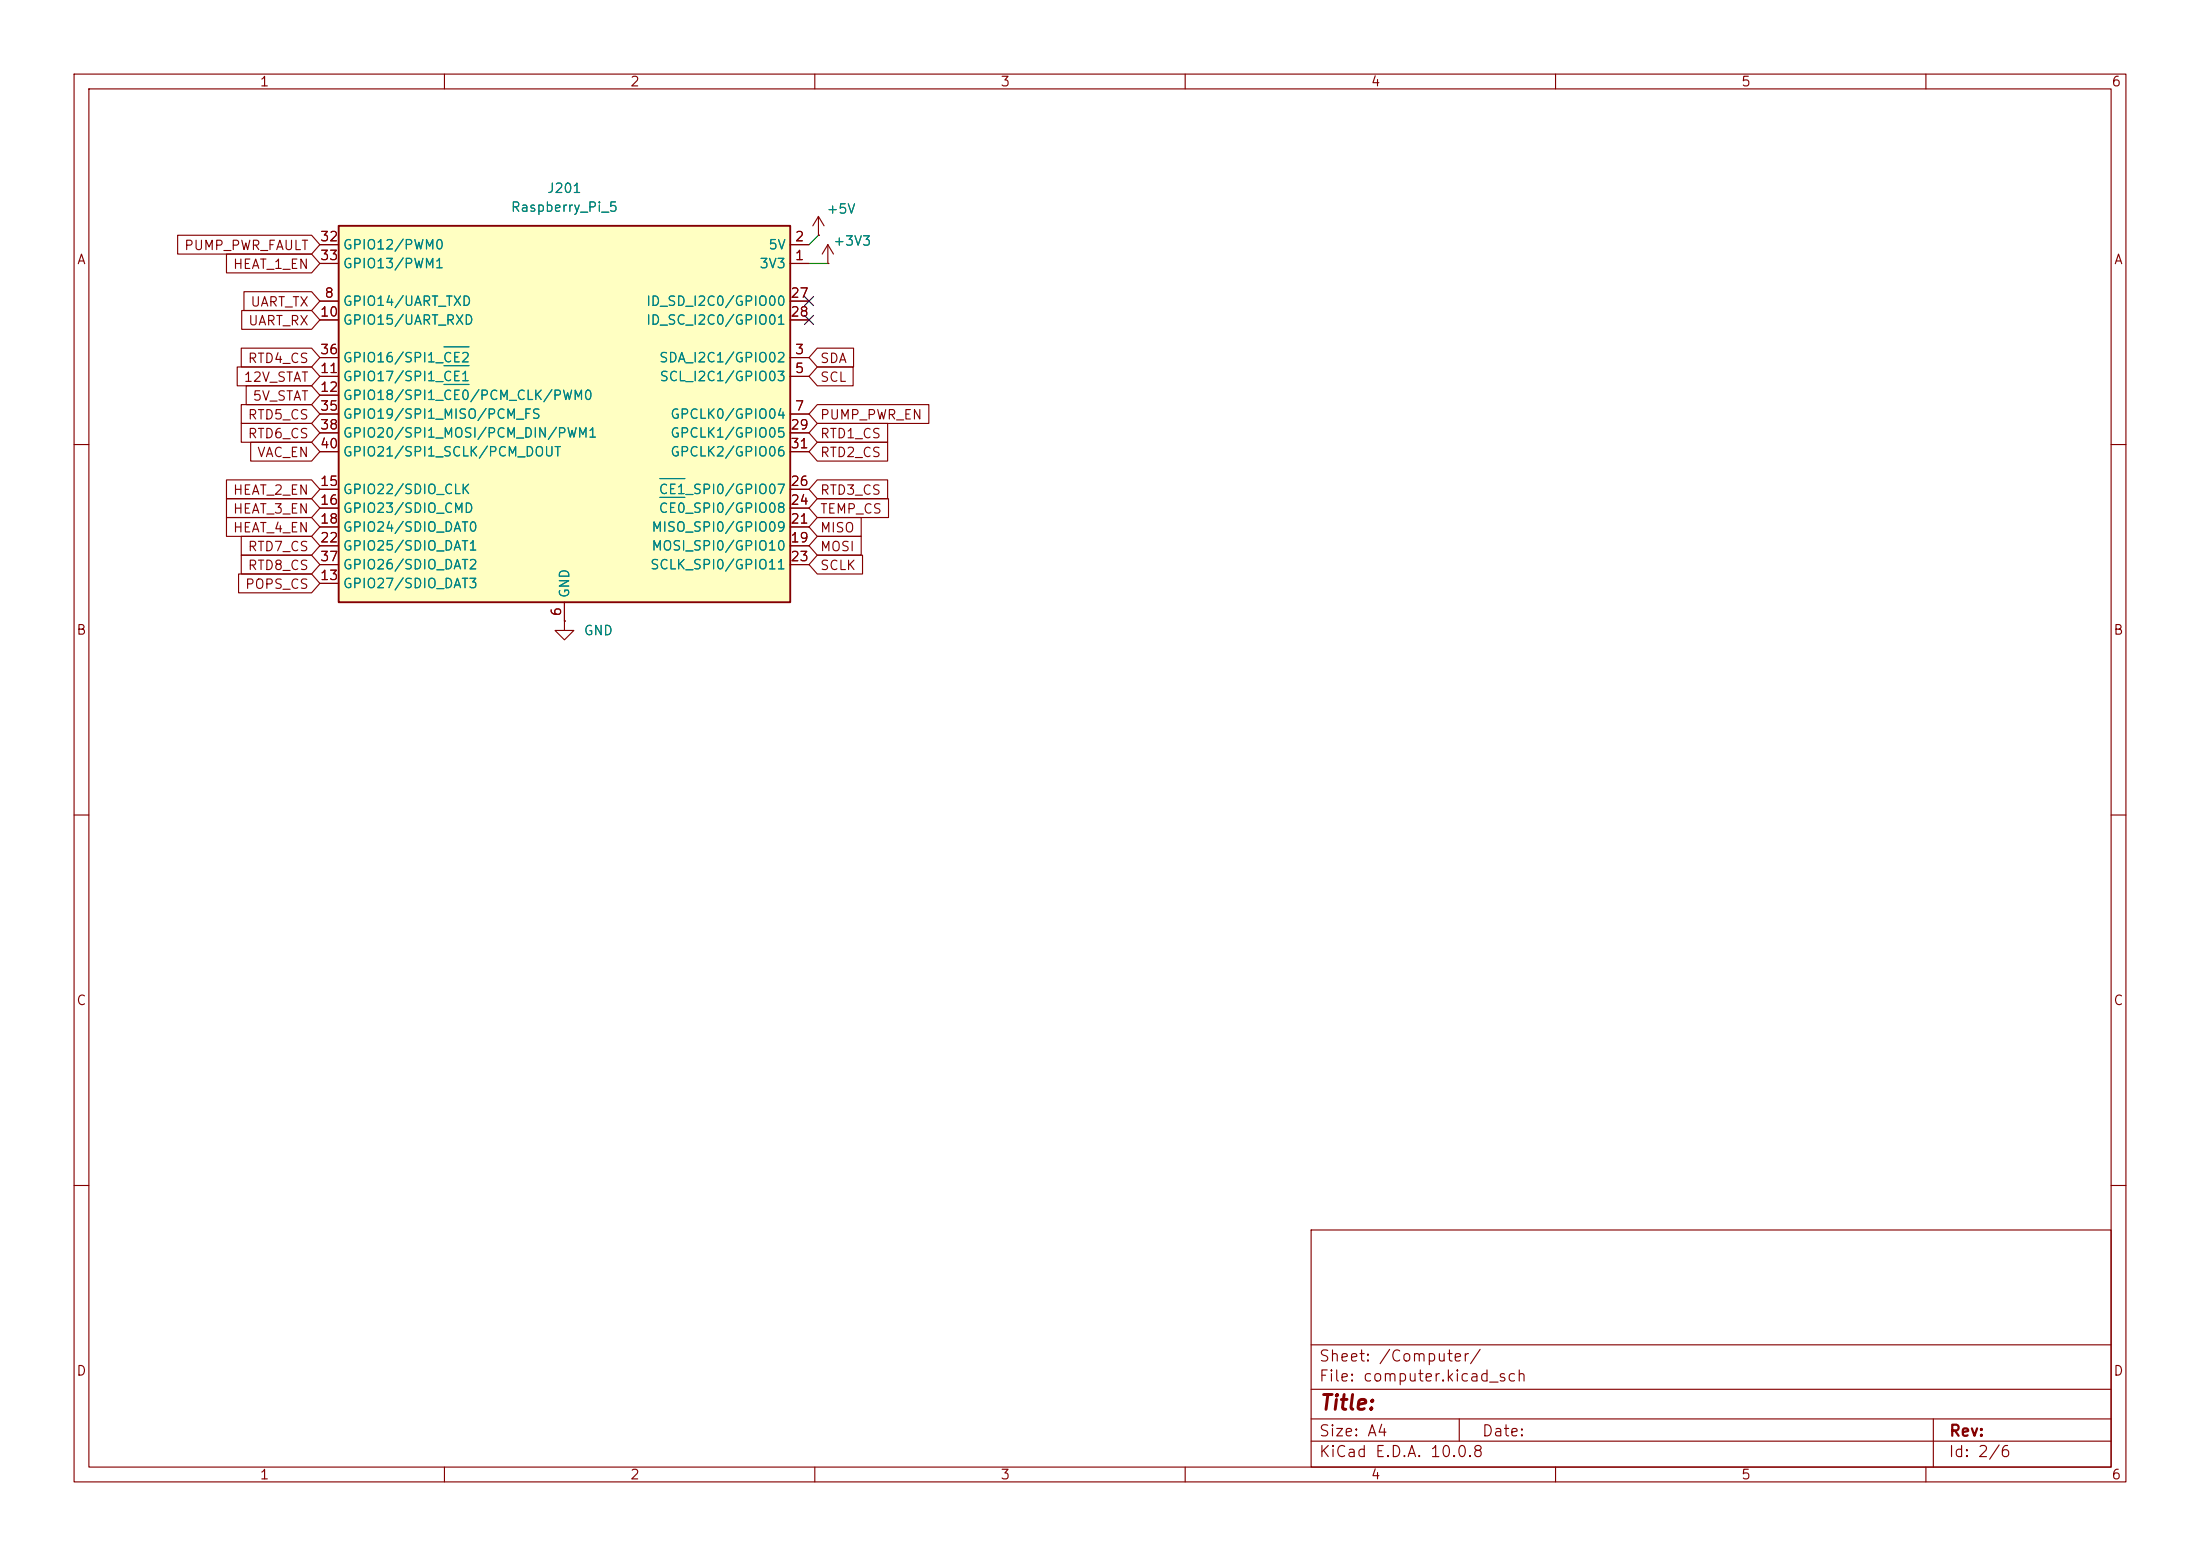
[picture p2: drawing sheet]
<svg xmlns="http://www.w3.org/2000/svg" width="297mm" height="210mm" viewBox="0 0 297 210" stroke-linecap="round" stroke-linejoin="round" font-family="sans-serif">
<g fill="none" stroke="#840000" stroke-width=".15">
<path d="M10 10h277v190h-277zM12 12h273v186h-273zM60 10v2M110 10v2M160 10v2M210 10v2M260 10v2M110.5 31.8h.1M110.5 29.2l-.8 1.3M110.5 29.2l.8 1.3M110.5 29.2v2.6M111.8 35.6h.1"/>
<path d="M111.8 33l-.8 1.3M111.8 33l.7 1.3M111.8 33v2.6M10 60h2M285 60h2M76.2 83.8v1.3h1.3l-1.3 1.3-1.3-1.3h1.3M76.2 83.8h.1M10 110h2M285 110h2M10 160h2M177 166h108v32h-108zM285 160h2"/>
<path d="M60 198v2M110 198v2M160 198v2M177 194.5h108M177 191.5h108M177 187.5h108M177 181.5h108M197 191.5v3M210 198v2M260 198v2M261 191.5v6.5"/>
</g>
<path d="M45.7 30.5h61v50.8h-61z" fill="#ffffc2"/>
<path d="M45.7 30.5h61v50.8h-61z" fill="none" stroke="#840000" stroke-width=".25"/>
<g fill="none" stroke="#840000" stroke-width=".15">
<path d="M24 31.7h18.1l1.1 1.3-1.1 1.3h-18.1zM30.6 34.3h11.5l1.1 1.3-1.1 1.2h-11.5zM32.9 39.4h9.2l1.1 1.2-1.1 1.3h-9.2zM43.2 35.6h2.5M43.2 33h2.5M106.7 35.6h2.5M106.7 33h2.5M110.5 31.8h.1M111.8 35.6h.1M32 49.5h10.1l1.1 1.3-1.1 1.3h-10.1zM32.6 57.1h9.5l1.1 1.3-1.1 1.3h-9.5zM32.6 54.6h9.5l1.1 1.3-1.1 1.3h-9.5z"/>
<path d="M32.6 47h9.5l1.1 1.3-1.1 1.2h-9.5zM32.6 41.9h9.5l1.1 1.3-1.1 1.3h-9.5zM33.2 52.1h8.9l1.1 1.2-1.1 1.3h-8.9zM33.8 59.7h8.3l1.1 1.3-1.1 1.2h-8.3zM43.2 48.3h2.5M43.2 50.8h2.5M43.2 55.9h2.5M43.2 40.6h2.5M43.2 43.2h2.5M43.2 53.3h2.5M43.2 58.4h2.5M106.7 48.3h2.5"/>
<path d="M106.7 50.8h2.5M106.7 55.9h2.5M106.7 40.6h2.5M106.7 43.2h2.5M106.7 58.4h2.5M110.3 49.5h4.9v2.6h-4.9l-1.1-1.3zM110.3 57.1h9.5v2.6h-9.5l-1.1-1.3zM110.3 54.6h15.1v2.6h-15.1l-1.1-1.3zM110.3 59.7h9.5v2.5h-9.5l-1.1-1.2zM110.3 47h4.9v2.5h-4.9l-1.1-1.2zM30.6 64.8h11.5l1.1 1.2-1.1 1.3h-11.5zM30.6 69.8h11.5l1.1 1.3-1.1 1.3h-11.5z"/>
<path d="M30.6 67.3h11.5l1.1 1.3-1.1 1.3h-11.5zM32.2 77.5h9.9l1.1 1.2-1.1 1.3h-9.9zM32.6 74.9h9.5l1.1 1.3-1.1 1.3h-9.5zM32.6 72.4h9.5l1.1 1.3-1.1 1.2h-9.5zM43.2 78.7h2.5M43.2 66h2.5M43.2 68.6h2.5M43.2 71.1h2.5M43.2 73.7h2.5M43.2 76.2h2.5M43.2 61h2.5M106.7 66h2.5"/>
<path d="M106.7 68.6h2.5M106.7 71.1h2.5M106.7 73.7h2.5M106.7 76.2h2.5M106.7 61h2.5M110.3 67.3h9.7v2.6h-9.7l-1.1-1.3zM110.3 69.8h6v2.6h-6l-1.1-1.3zM110.3 72.4h6v2.5h-6l-1.1-1.2zM110.3 74.9h6.1v2.6h-6.1l-1.1-1.3zM110.3 64.8h9.5v2.5h-9.5l-1.1-1.3zM76.2 83.8h.1M76.2 81.3v2.5"/>
</g>
<path d="M59.9 49.4h3.4M59.9 51.9h3.4M59.9 46.8h3.4M89.1 67.1h3.4M89.1 64.6h3.4" fill="none" stroke="#008484" stroke-width=".15"/>
<path d="M109.2 35.6h2.6M110.5 31.8l-1.3 1.2" fill="none" stroke="#008400" stroke-width=".15"/>
<path d="M108.6 40l1.2 1.2M108.6 42.6l1.2 1.2M109.8 40l-1.2 1.2M109.8 42.6l-1.2 1.2" fill="none" stroke="#000084" stroke-width=".15"/>
<text font-size="2" fill="#840000" x="178" y="190.8">Title:</text>
<g font-size="1.5" fill="#840000">
<text x="178" y="184.1">Sheet: /Computer/</text>
<text x="178" y="186.8">File: computer.kicad_sch</text>
<text x="178" y="197">KiCad E.D.A. 10.0.8</text>
<text x="178" y="194.2">Size: A4</text>
<text x="200" y="194.2">Date:</text>
<text x="263" y="197">Id: 2/6</text>
<text x="263" y="194.2">Rev:</text>
</g>
<g font-size="1.3" fill="#840000">
<text x="35" y="12">1</text>
<text x="85" y="12">2</text>
<text x="135" y="12">3</text>
<text x="185" y="12">4</text>
<text x="235" y="12">5</text>
<text x="285" y="12">6</text>
<text x="10.3" y="36">A</text>
<text x="24.8" y="34.1">PUMP_PWR_FAULT</text>
<text x="43.1" y="32.9">32</text>
<text x="43.1" y="35.4">33</text>
<text x="107.2" y="35.4">1</text>
<text x="107.2" y="32.9">2</text>
<text x="285.3" y="36">A</text>
<text x="31.4" y="36.6">HEAT_1_EN</text>
<text x="33.7" y="41.7">UART_TX</text>
<text x="43.7" y="40.5">8</text>
<text x="106.6" y="40.5">27</text>
<text x="33.4" y="44.2">UART_RX</text>
<text x="43.1" y="43">10</text>
<text x="106.6" y="43">28</text>
<text x="32.8" y="51.9">12V_STAT</text>
<text x="33.4" y="49.3">RTD4_CS</text>
<text x="43.1" y="50.7">11</text>
<text x="43.1" y="53.2">12</text>
<text x="43.1" y="48.1">36</text>
<text x="107.2" y="48.1">3</text>
<text x="107.2" y="50.7">5</text>
<text x="110.6" y="51.9">SCL</text>
<text x="110.6" y="49.3">SDA</text>
<text x="33.4" y="59.5">RTD6_CS</text>
<text x="33.4" y="56.9">RTD5_CS</text>
<text x="34" y="54.4">5V_STAT</text>
<text x="43.1" y="55.7">35</text>
<text x="43.1" y="58.3">38</text>
<text x="106.6" y="58.3">29</text>
<text x="107.2" y="55.7">7</text>
<text x="110.6" y="59.5">RTD1_CS</text>
<text x="110.6" y="56.9">PUMP_PWR_EN</text>
<text x="34.6" y="62">VAC_EN</text>
<text x="43.1" y="65.9">15</text>
<text x="43.1" y="60.8">40</text>
<text x="106.6" y="65.9">26</text>
<text x="106.6" y="60.8">31</text>
<text x="110.6" y="62">RTD2_CS</text>
<text x="31.4" y="67.1">HEAT_2_EN</text>
<text x="31.4" y="69.6">HEAT_3_EN</text>
<text x="43.1" y="68.4">16</text>
<text x="43.1" y="71">18</text>
<text x="106.6" y="71">21</text>
<text x="106.6" y="68.4">24</text>
<text x="110.6" y="69.6">TEMP_CS</text>
<text x="110.6" y="67.1">RTD3_CS</text>
<text x="31.4" y="72.2">HEAT_4_EN</text>
<text x="33.4" y="77.3">RTD8_CS</text>
<text x="33.4" y="74.7">RTD7_CS</text>
<text x="43.1" y="73.5">22</text>
<text x="43.1" y="76.1">37</text>
<text x="106.6" y="73.5">19</text>
<text x="106.6" y="76.1">23</text>
<text x="110.6" y="72.2">MISO</text>
<text x="110.6" y="74.7">MOSI</text>
<text x="110.6" y="77.3">SCLK</text>
<text x="33" y="79.8">POPS_CS</text>
<text x="43.1" y="78.6">13</text>
<text x="76.1" y="83.3" transform="rotate(-90 76.1 83.3)">6</text>
<text x="10.2" y="86">B</text>
<text x="285.2" y="86">B</text>
<text x="10.2" y="136">C</text>
<text x="285.2" y="136">C</text>
<text x="10.2" y="186">D</text>
<text x="285.2" y="186">D</text>
<text x="35" y="200">1</text>
<text x="85" y="200">2</text>
<text x="135" y="200">3</text>
<text x="185" y="200">4</text>
<text x="235" y="200">5</text>
<text x="285" y="200">6</text>
</g>
<g font-size="1.3" fill="#008484">
<text x="68.9" y="28.9">Raspberry_Pi_5</text>
<text x="73.8" y="26.4">J201</text>
<text x="111.5" y="29.2">+5V</text>
<text x="46.2" y="34">GPIO12/PWM0</text>
<text x="103.6" y="34">5V</text>
<text x="112.4" y="33.5">+3V3</text>
<text x="46.2" y="41.6">GPIO14/UART_TXD</text>
<text x="46.2" y="36.5">GPIO13/PWM1</text>
<text x="87.1" y="41.6">ID_SD_I2C0/GPIO00</text>
<text x="102.4" y="36.5">3V3</text>
<text x="46.2" y="44.1">GPIO15/UART_RXD</text>
<text x="87.1" y="44.1">ID_SC_I2C0/GPIO01</text>
<text x="46.2" y="51.8">GPIO17/SPI1_CE1</text>
<text x="46.2" y="49.2">GPIO16/SPI1_CE2</text>
<text x="88.9" y="49.2">SDA_I2C1/GPIO02</text>
<text x="89" y="51.8">SCL_I2C1/GPIO03</text>
<text x="46.2" y="54.3">GPIO18/SPI1_CE0/PCM_CLK/PWM0</text>
<text x="46.2" y="56.8">GPIO19/SPI1_MISO/PCM_FS</text>
<text x="46.2" y="59.4">GPIO20/SPI1_MOSI/PCM_DIN/PWM1</text>
<text x="90.4" y="56.8">GPCLK0/GPIO04</text>
<text x="90.4" y="59.4">GPCLK1/GPIO05</text>
<text x="46.2" y="61.9">GPIO21/SPI1_SCLK/PCM_DOUT</text>
<text x="90.4" y="61.9">GPCLK2/GPIO06</text>
<text x="46.2" y="67">GPIO22/SDIO_CLK</text>
<text x="46.2" y="69.5">GPIO23/SDIO_CMD</text>
<text x="88.8" y="69.5">CE0_SPI0/GPIO08</text>
<text x="88.8" y="67">CE1_SPI0/GPIO07</text>
<text x="46.2" y="72.1">GPIO24/SDIO_DAT0</text>
<text x="46.2" y="74.6">GPIO25/SDIO_DAT1</text>
<text x="46.2" y="77.2">GPIO26/SDIO_DAT2</text>
<text x="87.7" y="77.2">SCLK_SPI0/GPIO11</text>
<text x="87.9" y="74.6">MOSI_SPI0/GPIO10</text>
<text x="87.9" y="72.1">MISO_SPI0/GPIO09</text>
<text x="46.2" y="79.7">GPIO27/SDIO_DAT3</text>
<text x="77.2" y="80.8" transform="rotate(-90 77.2 80.8)">GND</text>
<text x="78.7" y="86.1">GND</text>
</g>
</svg>
